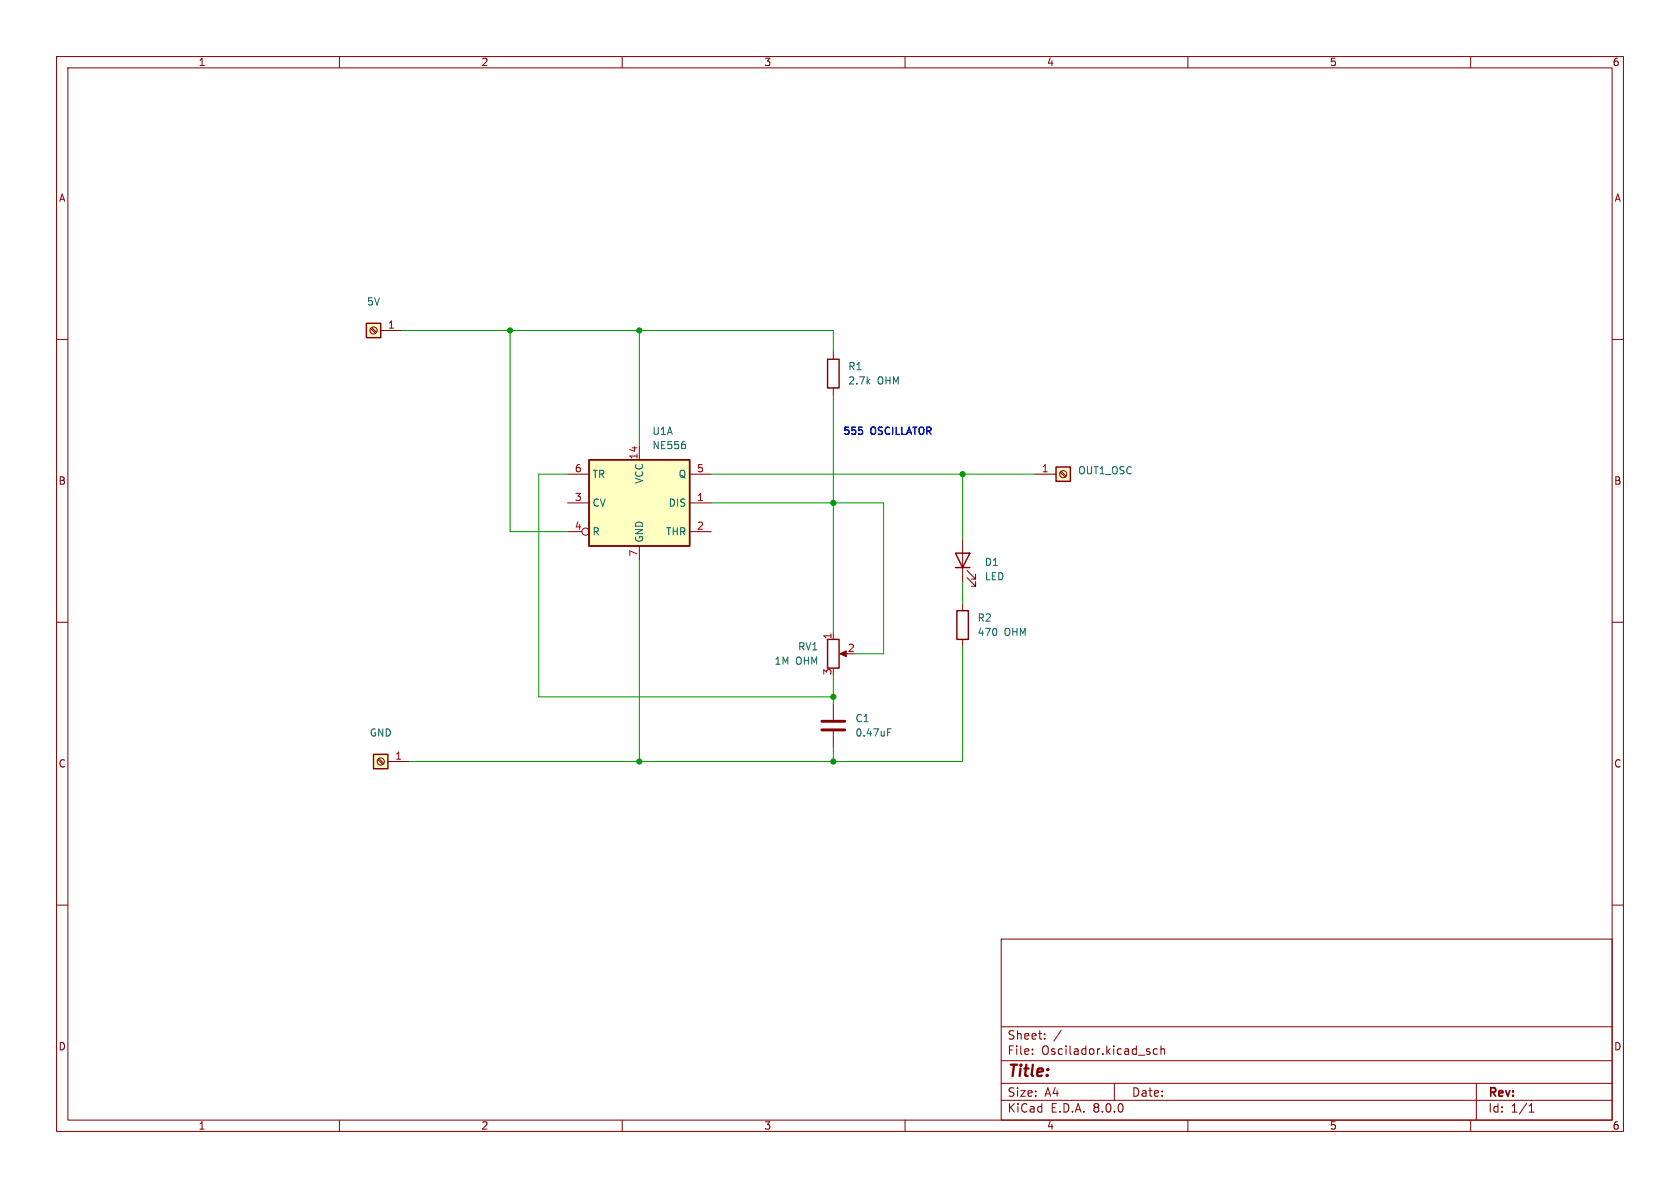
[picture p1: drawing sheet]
<svg xmlns="http://www.w3.org/2000/svg" width="297mm" height="210mm" viewBox="0 0 297 210" stroke-linecap="round" stroke-linejoin="round" font-family="sans-serif">
<g fill="none" stroke="#840000" stroke-width=".18">
<path d="M10 10h277v190h-277zM12 12h273v186h-273zM60 10v2M110 10v2M160 10v2M210 10v2M260 10v2M10 60h2M285 60h2M10 110h2M285 110h2M10 160h2"/>
<path d="M285 160h2M177 166h108v32h-108zM60 198v2M110 198v2M160 198v2M177 194.5h108M177 191.5h108M177 187.5h108M177 181.5h108M182.5 186.3v.1M182.5 185.5v.1M184.7 183.6v.1"/>
<path d="M184.7 182.8v.1M187.6 182.1l-1.3 2M197 191.5v3M204.6 185.5l-.4-.1-.3 .3v.4l.1 .2h.6M205.2 185.5l.3-.1 .3 .1 .1 .9M205.2 184.9v1.5M210 198v2M260 198v2M261 191.5v6.5M270.3 196.6h.9M270.3 195.5l.4-.4v1.5"/>
</g>
<path d="M66 133.4h2.6v2.5h-2.6z" fill="#ffffc2"/>
<path d="M66 133.4h2.6v2.5h-2.6z" fill="none" stroke="#840000" stroke-width=".25"/>
<g fill="none" stroke="#840000" stroke-width=".18">
<path d="M66.8 134.3l.9 .8M67 134.1l.8 .9M68.6 134.6h3.8"/>
<circle cx="67.3" cy="134.6" r=".63"/>
</g>
<path d="M64.8 57.2h2.5v2.5h-2.5z" fill="#ffffc2"/>
<path d="M64.8 57.2h2.5v2.5h-2.5z" fill="none" stroke="#840000" stroke-width=".25"/>
<g fill="none" stroke="#840000" stroke-width=".18">
<path d="M65.5 58.1l.9 .8M65.7 57.9l.9 .9M67.3 58.4h3.8M147.3 124.5v2.8M147.3 129.3v2.8"/>
<circle cx="66" cy="58.4" r=".63"/>
</g>
<path d="M145.3 129h4.1M145.3 127.5h4.1" fill="none" stroke="#840000" stroke-width=".51"/>
<path d="M156.9 129.5h.4M156.9 128.8h.6" fill="none" stroke="#006464" stroke-width=".18"/>
<path d="M104.1 81.3h17.8v15.2h-17.8z" fill="#ffffc2"/>
<path d="M146.3 63.5h2v5.1h-2zM104.1 81.3h17.8v15.2h-17.8zM146.3 113h2v5.1h-2zM169.2 108h2v5h-2z" fill="none" stroke="#840000" stroke-width=".25"/>
<g fill="none" stroke="#840000" stroke-width=".18">
<path d="M113 78.7v2.6M147.3 62.2v1.3M147.3 68.6v1.3M100.3 88.9h3.8M100.3 94h2.6M100.3 83.8h3.8M113 96.5v2.6M121.9 88.9h3.8M121.9 94h3.8M121.9 83.8h3.8M147.3 111.8v1.2M148.8 115.6h1.1"/>
<path d="M170.2 106.7v1.3M170.2 113v1.3"/>
<circle cx="103.5" cy="94" r=".63"/>
</g>
<path d="M121.1 78.7v.5" fill="none" stroke="#006464" stroke-width=".18"/>
<path d="M148.5 115.6l1.1-.5v1z" fill="#840000" stroke="#840000" stroke-width=".18"/>
<path d="M186.7 82.6h2.5v2.5h-2.5z" fill="#ffffc2"/>
<path d="M168.9 97.8h2.5l-1.2 2.5zM186.7 82.6h2.5v2.5h-2.5zM168.9 100.3h2.5" fill="none" stroke="#840000" stroke-width=".25"/>
<g fill="none" stroke="#840000" stroke-width=".18">
<path d="M170.2 95.3v7.6M182.9 83.8h3.8M187.4 83.5l.9 .8M187.6 83.3l.9 .9M170.9 102.1l1.6 1.5v-.7v.7h-.8M170.9 100.8l1.6 1.6v-.8v.8h-.8"/>
<circle cx="188" cy="83.8" r=".63"/>
</g>
<path d="M151.8 75.5h.6M152.3 76l.2 .2v.3l-.2 .3" fill="none" stroke="#0000c2" stroke-width=".25"/>
<g fill="none" stroke="#009600" stroke-width=".18">
<path d="M71.1 58.4h76.2v3.8M90.2 58.4v35.6h10.1M113 58.4v20.3M147.3 69.9v41.9M100.3 83.8h-5.1v39.4h52.1M113 99.1v35.5M125.7 83.8h57.2M125.7 88.9h30.5v26.7h-5.1M170.2 83.8v11.5M147.3 119.4v5.1M170.2 114.3v20.3h-97.8M170.2 102.9v3.8"/>
<path d="M147.3 132.1v2.5"/>
</g>
<g fill="#009600" stroke="#009600" stroke-width=".18">
<circle cx="147.3" cy="88.9" r=".46"/>
<circle cx="147.3" cy="123.2" r=".46"/>
<circle cx="147.3" cy="134.6" r=".46"/>
<circle cx="113" cy="58.4" r=".46"/>
<circle cx="90.2" cy="58.4" r=".46"/>
<circle cx="170.2" cy="83.8" r=".46"/>
<circle cx="113" cy="134.6" r=".46"/>
</g>
<text font-size="2.8" fill="#840000" x="178" y="190.9">Title:</text>
<g font-size="2.1" fill="#840000">
<text x="178" y="184">Sheet:</text>
<text x="178" y="186.7">File:</text>
<text x="184.1" y="186.7">Oscilador.kicad_sch</text>
<text x="178" y="196.9">KiCad</text>
<text x="178" y="194.1">Size:</text>
<text x="184.7" y="194.1">A4</text>
<text x="185.7" y="196.9">E.D.A.</text>
<text x="193.3" y="196.9">8.0.0</text>
<text x="200" y="194.1">Date:</text>
<text x="263" y="194.3">Rev:</text>
<text x="263" y="196.9">Id:</text>
<text x="267.1" y="196.9">1/1</text>
</g>
<g font-size="1.8" fill="#840000">
<text x="35" y="11.9">1</text>
<text x="85" y="11.9">2</text>
<text x="135" y="11.9">3</text>
<text x="185" y="11.9">4</text>
<text x="235" y="11.9">5</text>
<text x="285" y="11.9">6</text>
<text x="10.3" y="35.9">A</text>
<text x="285.3" y="35.9">A</text>
<text x="10.3" y="85.9">B</text>
<text x="285.3" y="85.9">B</text>
<text x="10.3" y="135.9">C</text>
<text x="285.3" y="135.9">C</text>
<text x="10.3" y="185.9">D</text>
<text x="285.3" y="185.9">D</text>
<text x="35" y="199.9">1</text>
<text x="85" y="199.9">2</text>
<text x="135" y="199.9">3</text>
<text x="185" y="199.9">4</text>
<text x="235" y="199.9">5</text>
<text x="285" y="199.9">6</text>
</g>
<g font-size="1.8" fill="#006464">
<text x="64.8" y="54.2">5V</text>
<text x="149.9" y="65.6">R1</text>
<text x="149.9" y="68.2">2.7k</text>
<text x="155.1" y="68.2">OHM</text>
<text x="115.2" y="77.1">U1A</text>
<text x="115.2" y="79.6">NE556</text>
<text x="104.6" y="89.8">CV</text>
<text x="104.6" y="84.7">TR</text>
<text x="113.9" y="85.6" transform="rotate(-90 113.9 85.6)">VCC</text>
<text x="118.1" y="89.8">DIS</text>
<text x="119.9" y="84.7">Q</text>
<text x="190.5" y="84">OUT1_OSC</text>
<text x="104.6" y="94.8">R</text>
<text x="117.6" y="94.8">THR</text>
<text x="113.9" y="96" transform="rotate(-90 113.9 96)">GND</text>
<text x="174" y="100.2">D1</text>
<text x="174" y="102.8">LED</text>
<text x="172.7" y="110.1">R2</text>
<text x="172.7" y="112.6">470</text>
<text x="177.5" y="112.6">OHM</text>
<text x="136.8" y="117.7">1M</text>
<text x="140.7" y="117.7">OHM</text>
<text x="141" y="115.2">RV1</text>
<text x="65.3" y="130.4">GND</text>
<text x="151.1" y="127.9">C1</text>
<text x="151.1" y="130.4">0.47uF</text>
</g>
<g font-size="1.8" fill="#a90000">
<text x="68.5" y="58.2">1</text>
<text x="101.5" y="83.6">6</text>
<text x="112.8" y="81.3" transform="rotate(-90 112.8 81.3)">14</text>
<text x="123.1" y="83.6">5</text>
<text x="184.1" y="83.6">1</text>
<text x="101.5" y="88.6">3</text>
<text x="123.1" y="88.6">1</text>
<text x="101.5" y="93.7">4</text>
<text x="123.1" y="93.7">2</text>
<text x="112.8" y="98.5" transform="rotate(-90 112.8 98.5)">7</text>
<text x="147.1" y="113.1" transform="rotate(-90 147.1 113.1)">1</text>
<text x="147.1" y="119.5" transform="rotate(-90 147.1 119.5)">3</text>
<text x="149.8" y="115.3">2</text>
<text x="69.8" y="134.4">1</text>
</g>
<g font-size="1.8" fill="#0000c2">
<text x="148.9" y="77.2">555</text>
<text x="154" y="77.2">OSCILLATOR</text>
</g>
</svg>
